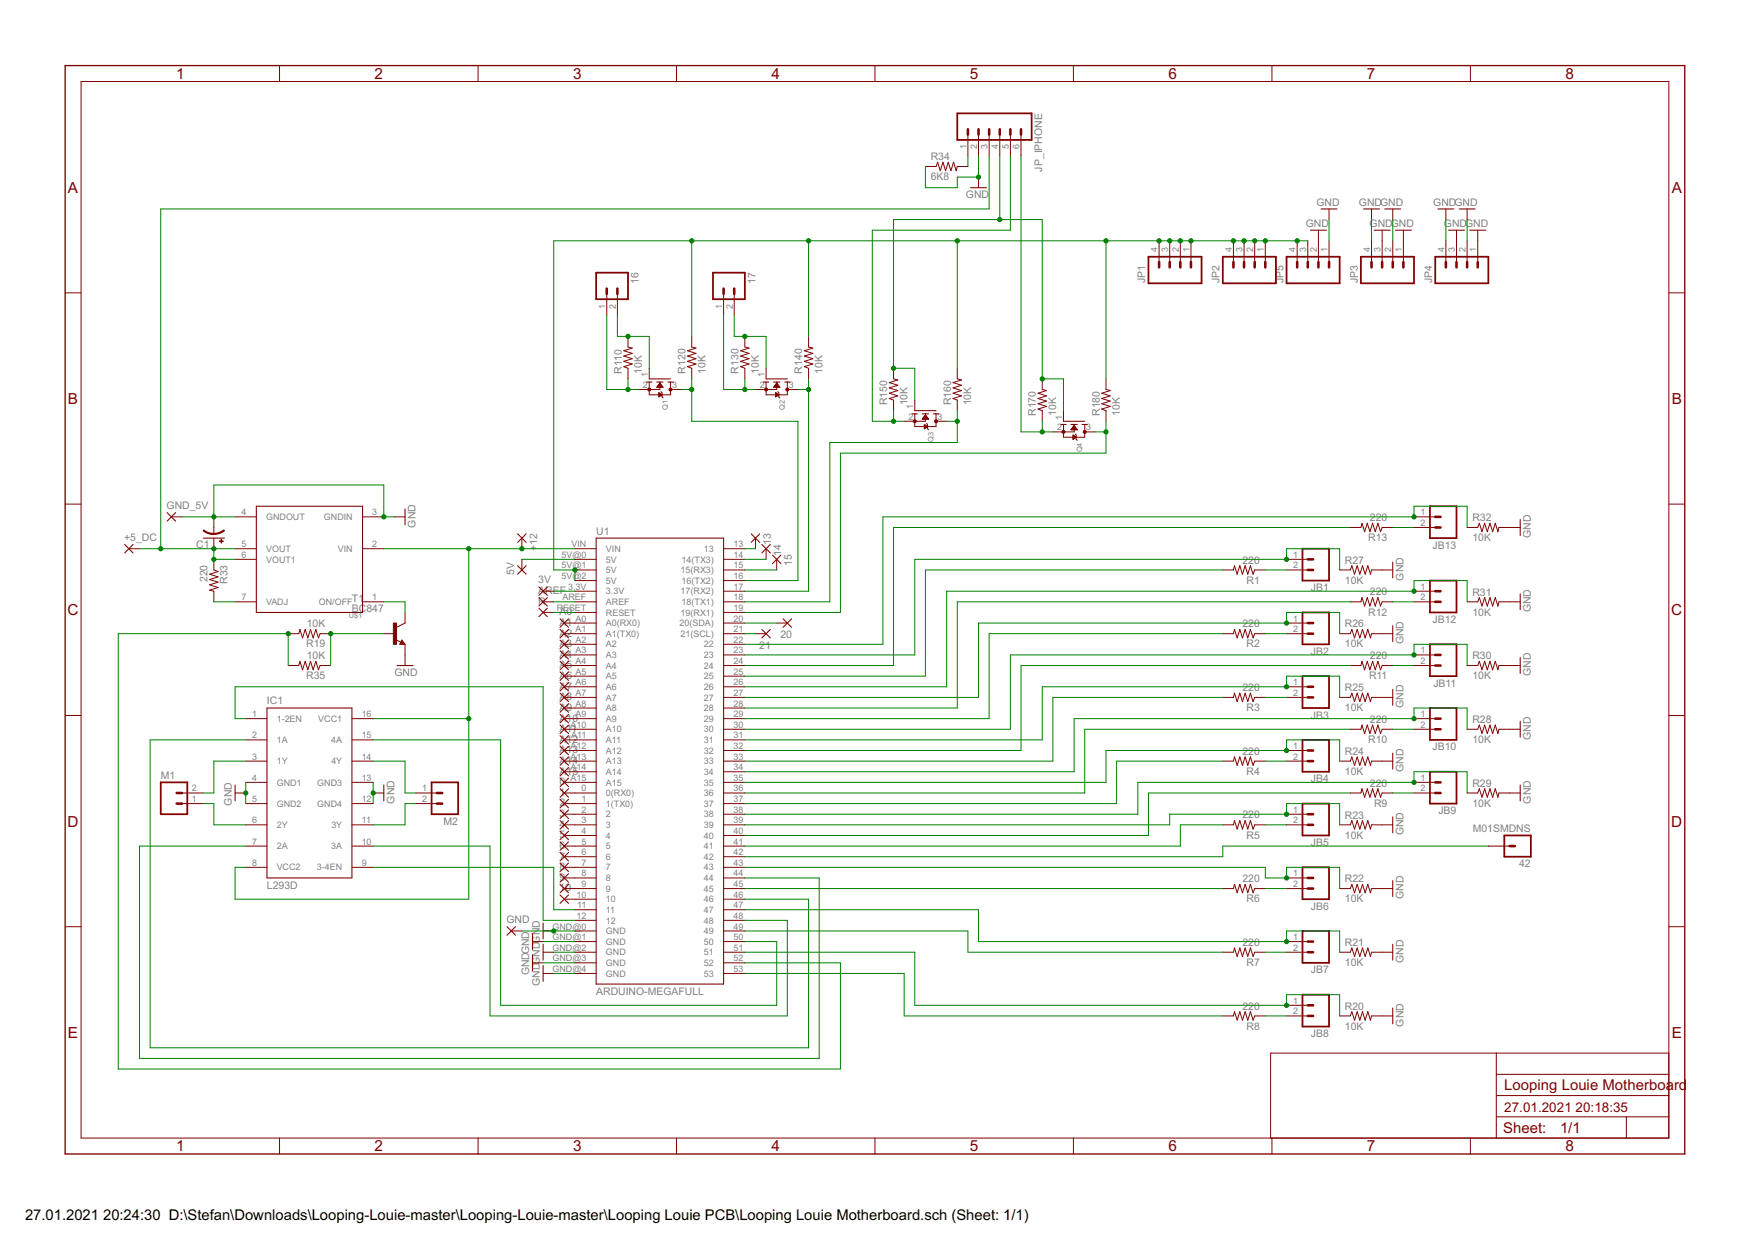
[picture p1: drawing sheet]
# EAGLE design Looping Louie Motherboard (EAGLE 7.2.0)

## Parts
0  1,6/0,8  [1,6/0,8]
1  1,6/0,8  [1,6/0,8]
2  1,6/0,8  [1,6/0,8]
3  1,6/0,8  [1,6/0,8]
3V  1,6/0,8  [1,6/0,8]
4  1,6/0,8  [1,6/0,8]
5  1,6/0,8  [1,6/0,8]
5V  1,6/0,8  [1,6/0,8]
6  1,6/0,8  [1,6/0,8]
7  1,6/0,8  [1,6/0,8]
8  1,6/0,8  [1,6/0,8]
9  1,6/0,8  [1,6/0,8]
10  1,6/0,8  [1,6/0,8]
13  1,6/0,8  [1,6/0,8]
14  1,6/0,8  [1,6/0,8]
15  1,6/0,8  [1,6/0,8]
16  M021X02_NO_SILK  [1X02_NO_SILK]
17  M021X02_NO_SILK  [1X02_NO_SILK]
20  1,6/0,8  [1,6/0,8]
21  1,6/0,8  [1,6/0,8]
42  M01SMDNS  [1X01NS]
+5_DC  3,81/1,4  [3,81/1,4]
+12  3,81/1,4  [3,81/1,4]
A0  1,6/0,8  [1,6/0,8]
A1  1,6/0,8  [1,6/0,8]
A2  1,6/0,8  [1,6/0,8]
A3  1,6/0,8  [1,6/0,8]
A4  1,6/0,8  [1,6/0,8]
A5  1,6/0,8  [1,6/0,8]
A6  1,6/0,8  [1,6/0,8]
A7  1,6/0,8  [1,6/0,8]
A8  1,6/0,8  [1,6/0,8]
A9  1,6/0,8  [1,6/0,8]
A10  1,6/0,8  [1,6/0,8]
A11  1,6/0,8  [1,6/0,8]
A12  1,6/0,8  [1,6/0,8]
A13  1,6/0,8  [1,6/0,8]
A14  1,6/0,8  [1,6/0,8]
A15  1,6/0,8  [1,6/0,8]
AREF  1,6/0,8  [1,6/0,8]
C1  CAP_POLG  [PANASONIC_G]
GND  3,81/1,4  [3,81/1,4]
GND_5V  3,81/1,4  [3,81/1,4]
IC1  L293D  [DIL16]
JB1  M021X02_NO_SILK  [1X02_NO_SILK]
JB2  M021X02_NO_SILK  [1X02_NO_SILK]
JB3  M021X02_NO_SILK  [1X02_NO_SILK]
JB4  M021X02_NO_SILK  [1X02_NO_SILK]
JB5  M021X02_NO_SILK  [1X02_NO_SILK]
JB6  M021X02_NO_SILK  [1X02_NO_SILK]
JB7  M021X02_NO_SILK  [1X02_NO_SILK]
JB8  M021X02_NO_SILK  [1X02_NO_SILK]
JB9  M021X02_NO_SILK  [1X02_NO_SILK]
JB10  M021X02_NO_SILK  [1X02_NO_SILK]
JB11  M021X02_NO_SILK  [1X02_NO_SILK]
JB12  M021X02_NO_SILK  [1X02_NO_SILK]
JB13  M021X02_NO_SILK  [1X02_NO_SILK]
JP1  M041X04_NO_SILK  [1X04_NO_SILK]
JP2  M041X04_NO_SILK  [1X04_NO_SILK]
JP3  M041X04_NO_SILK  [1X04_NO_SILK]
JP4  M041X04_NO_SILK  [1X04_NO_SILK]
JP5  M041X04_NO_SILK  [1X04_NO_SILK]
JP_IPHONE  M06LONGPADS  [1X06_LONGPADS]
M1  M02PTH3  [1X02_LONGPADS]
M2  M02PTH3  [1X02_LONGPADS]
Q1  MOSFET-NWAVE  [SOT23-W]
Q2  MOSFET-NWAVE  [SOT23-W]
Q3  MOSFET-NWAVE  [SOT23-W]
Q4  MOSFET-NWAVE  [SOT23-W]
R  1,6/0,8  [1,6/0,8]
R1  220  RESISTOR0603-RES  [0603-RES]
R2  220  RESISTOR0603-RES  [0603-RES]
R3  220  RESISTOR0603-RES  [0603-RES]
R4  220  RESISTOR0603-RES  [0603-RES]
R5  220  RESISTOR0603-RES  [0603-RES]
R6  220  RESISTOR0603-RES  [0603-RES]
R7  220  RESISTOR0603-RES  [0603-RES]
R8  220  RESISTOR0603-RES  [0603-RES]
R9  220  RESISTOR0603-RES  [0603-RES]
R10  220  RESISTOR0603-RES  [0603-RES]
R11  220  RESISTOR0603-RES  [0603-RES]
R12  220  RESISTOR0603-RES  [0603-RES]
R13  220  RESISTOR0603-RES  [0603-RES]
R19  10K  RESISTOR0603-RES  [0603-RES]
R20  10K  RESISTOR0603-RES  [0603-RES]
R21  10K  RESISTOR0603-RES  [0603-RES]
R22  10K  RESISTOR0603-RES  [0603-RES]
R23  10K  RESISTOR0603-RES  [0603-RES]
R24  10K  RESISTOR0603-RES  [0603-RES]
R25  10K  RESISTOR0603-RES  [0603-RES]
R26  10K  RESISTOR0603-RES  [0603-RES]
R27  10K  RESISTOR0603-RES  [0603-RES]
R28  10K  RESISTOR0603-RES  [0603-RES]
R29  10K  RESISTOR0603-RES  [0603-RES]
R30  10K  RESISTOR0603-RES  [0603-RES]
R31  10K  RESISTOR0603-RES  [0603-RES]
R32  10K  RESISTOR0603-RES  [0603-RES]
R33  220  RESISTOR0603-RES  [0603-RES]
R34  6K8  RESISTOR0603-RES  [0603-RES]
R35  10K  RESISTOR0603-RES  [0603-RES]
R110  10K  RESISTOR0603-RES  [0603-RES]
R120  10K  RESISTOR0603-RES  [0603-RES]
R130  10K  RESISTOR0603-RES  [0603-RES]
R140  10K  RESISTOR0603-RES  [0603-RES]
R150  10K  RESISTOR0603-RES  [0603-RES]
R160  10K  RESISTOR0603-RES  [0603-RES]
R170  10K  RESISTOR0603-RES  [0603-RES]
R180  10K  RESISTOR0603-RES  [0603-RES]
T1  BC847  [SOT23]
U1  ARDUINO-MEGAFULL  [ARDUINO_MEGA_MIRROR]
U$1  KIS-3R33S  [KIS-3R33S]

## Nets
3V3_IPHONE: JP_IPHONE.4 Q3.1(G) Q4.1(G) R150.2 R170.2
5V: JP1.1 JP1.2 JP1.3 JP1.4 JP2.1 JP2.2 JP2.3 JP2.4 JP5.3 JP5.4 R120.2 R140.2 R160.2 R180.2 U1.5V@1(5V) U1.5V@2(5V)
12V: +12.1(P) IC1.8(VCC2) IC1.16(VCC1) U1.VIN U$1.2(VIN)
+5V_DC: +5_DC.1(P) C1.+ JP_IPHONE.3 R33.1 U$1.5(VOUT) U$1.6(VOUT1)
GND: C1.- GND.1(P) GND_5V.1(P) IC1.4(GND1) IC1.5(GND2) IC1.12(GND4) IC1.13(GND3) JP3.1 JP3.2 JP3.3 JP3.4 JP4.1 JP4.2 JP4.3 JP4.4 JP5.1 JP5.2 JP_IPHONE.2 R20.2 R21.2 R22.2 R23.2 R24.2 R25.2 R26.2 R27.2 R28.2 R29.2 R30.2 R31.2 R32.2 R34.1 T1.2(E) U1.GND@0(GND) U1.GND@1(GND) U1.GND@2(GND) U1.GND@3(GND) U1.GND@4(GND) U$1.3(GNDIN) U$1.4(GNDOUT)
N$1: JB1.1 R27.1 U1.23
N$2: R1.2 U1.25
N$3: JB2.1 R26.1 U1.27
N$4: R2.2 U1.29
N$5: JB3.1 R25.1 U1.31
N$6: R3.2 U1.33
N$7: JB1.2 R1.1
N$8: JB2.2 R2.1
N$9: JB3.2 R3.1
N$10: R5.2 U1.41
N$11: JB4.1 R24.1 U1.35
N$12: JB5.1 R23.1 U1.39
N$13: JB4.2 R4.1
N$14: JB5.2 R5.1
N$15: JB6.2 R6.1
N$16: JB7.2 R7.1
N$17: JB8.2 R8.1
N$18: JB9.2 R9.1
N$19: JB10.2 R10.1
N$20: R8.2 U1.53
N$21: IC1.10(3A) U1.48
N$22: R6.2 U1.45
N$23: IC1.7(2A) U1.44
N$24: IC1.15(4A) U1.50
N$25: R7.2 U1.49
N$26: JB7.1 R21.1 U1.47
N$27: R4.2 U1.37
N$28: JB8.1 R20.1 U1.51
N$30: IC1.2(1A) U1.46
N$31: IC1.1(1-2EN) U1.12
N$32: Q4.3(D) R180.1 U1.19(19(RX1))
N$34: IC1.9(3-4EN) U1.11
N$36: JP_IPHONE.1 R34.2
N$37: 17.1 Q2.2(S) R130.1
N$38: Q2.3(D) R140.1 U1.17(17(RX2))
N$39: 17.2 Q2.1(G) R130.2
N$41: Q1.3(D) R120.1 U1.16(16(TX2))
N$42: 16.2 Q1.1(G) R110.2
N$43: R19.2 R35.2 U1.52
N$48: JB10.1 R28.1 U1.34
N$49: R11.2 U1.32
N$50: JB11.1 R30.1 U1.30
N$51: R12.2 U1.28
N$52: JB12.1 R31.1 U1.26
N$53: R13.2 U1.24
N$54: JB13.1 R32.1 U1.22
N$55: R19.1 R35.1 T1.1(B)
N$56: 16.1 Q1.2(S) R110.1
N$57: JB6.1 R22.1 U1.43
N$62: 5V.1(P) U1.5V@0(5V)
N$63: IC1.14(4Y) M2.1
N$64: IC1.11(3Y) M2.2
N$65: IC1.6(2Y) M1.1
N$66: IC1.3(1Y) M1.2
N$69: T1.3(C) U$1.1(ON/OFF)
N$72: R33.2 U$1.7(VADJ)
N$73: 0.1(P) U1.0(0(RX0))
N$74: 1.1(P) U1.1(1(TX0))
N$75: 2.1(P) U1.2
N$76: 3.1(P) U1.3
N$77: 4.1(P) U1.4
N$78: 5.1(P) U1.5
N$79: 6.1(P) U1.6
N$80: 7.1(P) U1.7
N$81: 8.1(P) U1.8
N$82: 9.1(P) U1.9
N$83: 10.1(P) U1.10
N$84: 3V.1(P) U1.3.3V
N$85: AREF.1(P) U1.AREF
N$86: R.1(P) U1.RESET
N$87: A0.1(P) U1.A0(A0(RX0))
N$88: A1.1(P) U1.A1(A1(TX0))
N$89: A2.1(P) U1.A2
N$90: A3.1(P) U1.A3
N$91: A4.1(P) U1.A4
N$92: A5.1(P) U1.A5
N$93: A6.1(P) U1.A6
N$94: A7.1(P) U1.A7
N$95: A8.1(P) U1.A8
N$96: A9.1(P) U1.A9
N$97: A10.1(P) U1.A10
N$98: A11.1(P) U1.A11
N$99: A12.1(P) U1.A12
N$100: A13.1(P) U1.A13
N$101: A14.1(P) U1.A14
N$102: A15.1(P) U1.A15
N$103: 13.1(P) U1.13
N$104: 14.1(P) U1.14(14(TX3))
N$105: 15.1(P) U1.15(15(RX3))
N$106: 20.1(P) U1.20(20(SDA))
N$107: 21.1(P) U1.21(21(SCL))
N$109: Q3.3(D) R160.1 U1.18(18(TX1))
N$111: R10.2 U1.36
N$117: JB9.1 R29.1 U1.38
N$118: R9.2 U1.40
N$119: 42.1 U1.42
N$122: JB13.2 R13.1
N$123: JB12.2 R12.1
N$124: JB11.2 R11.1
RX_IPHONE: JP_IPHONE.6 Q4.2(S) R170.1
TX_IPHONE: JP_IPHONE.5 Q3.2(S) R150.1

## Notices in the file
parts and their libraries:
SparkFun: Licensing: CC v3.0 Share-Alike You are welcome to use this library for commercial purposes.
